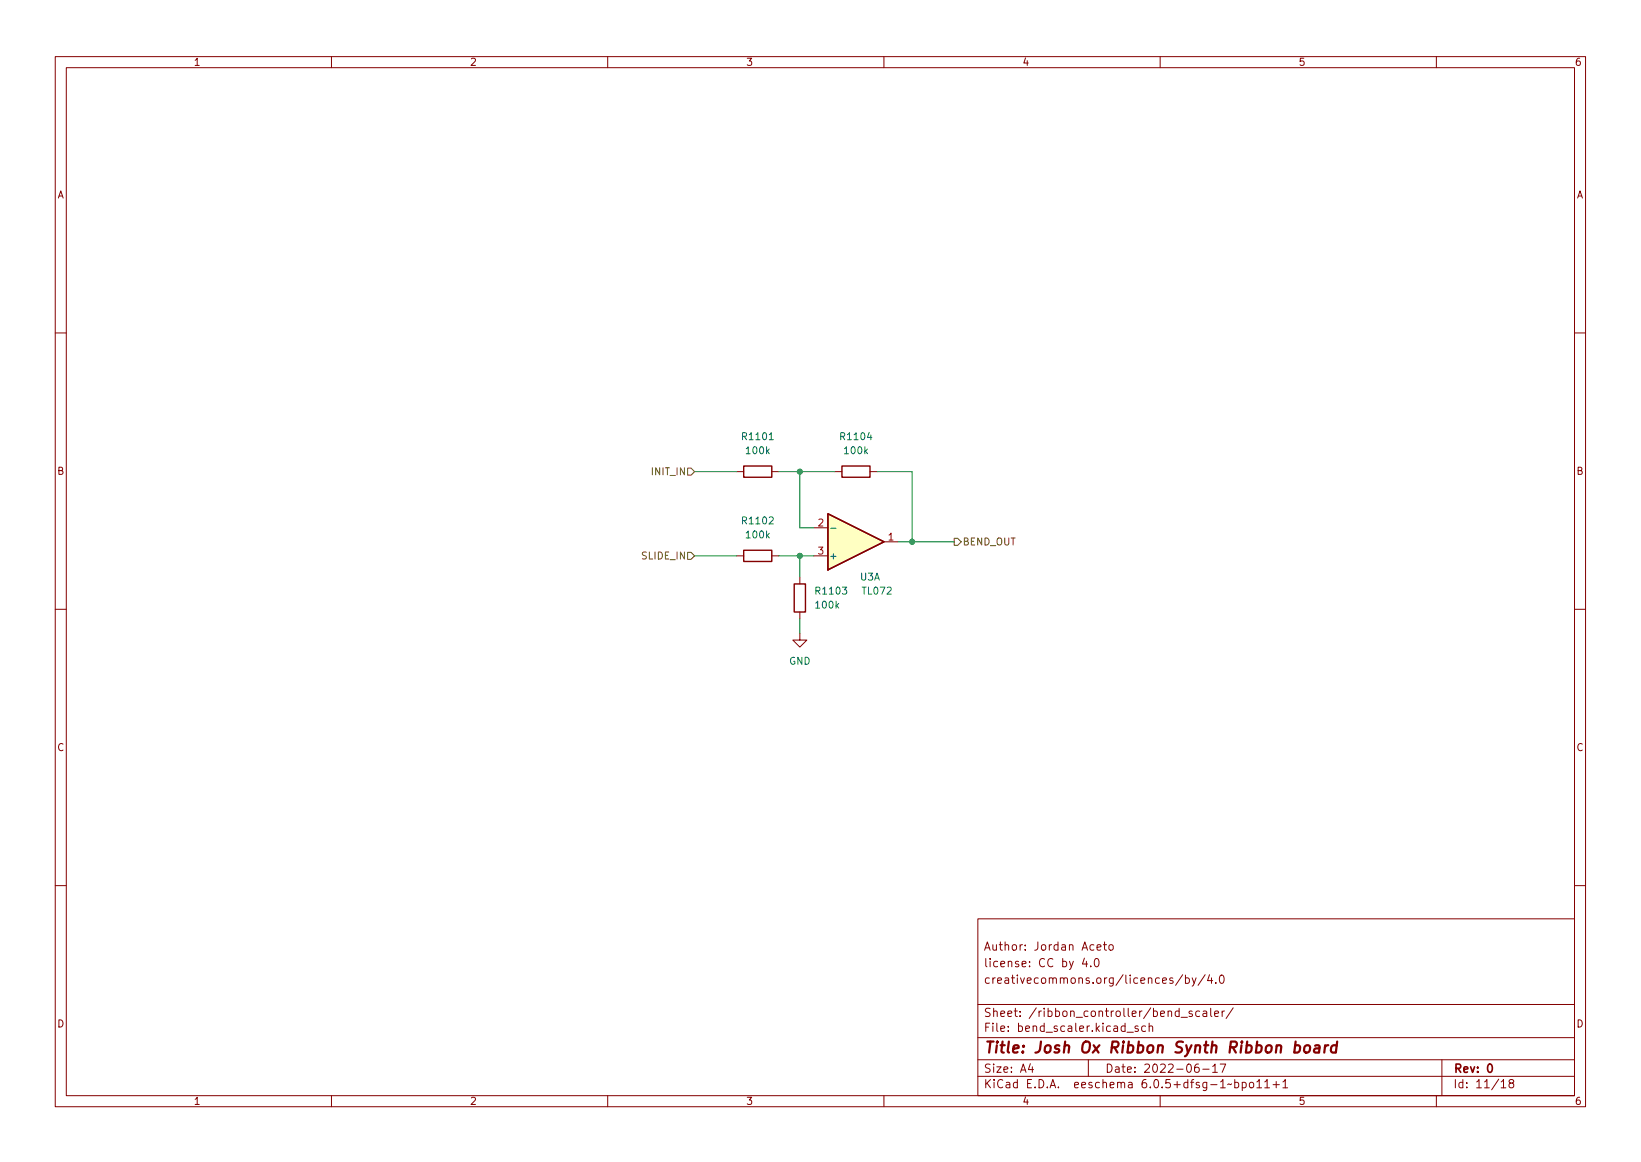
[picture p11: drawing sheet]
<svg xmlns="http://www.w3.org/2000/svg" width="297mm" height="210mm" viewBox="0 0 297 210" stroke-linecap="round" stroke-linejoin="round" font-family="sans-serif">
<g fill="none" stroke="#840000" stroke-width=".18">
<path d="M10 10.2h277v190.1h-277zM12 12.2h273v186.1h-273zM60 10.2v2M110 10.2v2M160 10.2v2M210 10.2v2M260 10.2v2M10 60.2h2M285 60.2h2M133.3 85.3h1.3M139.7 85.3h1.3M147.3 95.5h2.6"/>
<path d="M151.1 85.3h1.3M157.5 85.3h1.2M160 98h2.6M10 110.2h2M133.3 100.6h1.3M139.7 100.6h1.3M144.8 114.5v1.3h1.2l-1.2 1.3-1.3-1.3h1.3M144.8 104.4v1.3M144.8 110.7v1.3M147.3 100.6h2.6M285 110.2h2M10 160.2h2"/>
<path d="M177 166.3h108v32h-108zM196.3 173.4l-.4 1h1M196.6 173.9v1M197.4 174.8v.1M198.2 173.6l.2-.2a.8 .8 0 0 1 .6 .8 .8 .8 0 0 1-.6 .7l-.2-.1-.1-.4zM198.6 171.4l.7-.1-.1-.3-.4-.1-.2 .2v.8h.6M199.7 170.9h.6M199.9 170.4v1.3l.4 .2M200.9 171l.3-.1 .3 .3v.4l-.3 .3h-.3l-.2-.3v-.4zM214.1 176.4l-1.3 1.9M214.6 177l.4-.1 .3 .3v.4l-.2 .3h-.5M214.6 176.4v1.5"/>
<path d="M215.8 176.9l.3 1M216.5 176.9l-.5 1.4-.2 .1M218.1 176.4l-1.2 1.9M218.9 176.4l-.3 1h.9M219.3 176.9v1M220.1 177.8v.1M220.9 176.6l.2-.2a.8 .8 0 0 1 .5 .8 .8 .8 0 0 1-.5 .7l-.2-.1-.2-.4zM285 160.2h2M60 198.3v2M110 198.3v2M160 198.3v2M177 194.8h108"/>
<path d="M177 191.8h108M177 187.8h108M177 181.8h108M186.5 192.5l-.4 1h1M186.9 193v1M197 191.8v3M204 186.8h1.1M206 185.7l-.4-.1-.2 .2 .1 .3 .5 .1v.4h-.6M207.4 185.7l-.5-.1-.3 .3v.4l.2 .3h.6M208 185.8l.2-.2 .4 .1v.9M208 185.1v1.5M210 198.3v2"/>
<path d="M213.8 184.1h1.1M215.8 183l-.4-.1-.2 .2 .1 .3 .5 .1v.4h-.6M216.9 192.5a.59 .59 0 0 0-.7 .7v.5l.2 .3h.4l.2-.1 .1-.5-.2-.2-.4-.1-.3 .3M217.1 183l-.4-.1-.3 .3v.4l.2 .3h.5M217.7 193.5h1.2M217.8 183h.6v.9M218.4 183.3l-.5 .1a.29 .29 0 0 0-.2 .2 .29 .29 0 0 0 .2 .3h.5M219.1 182.4v1.3l.3 .2M219.5 193l.4-.5v1.5M219.5 194h.9M219.9 183.4l.7-.1-.1-.3-.4-.1-.2 .2v.8h.6M220.9 192.5h1l-.7 1.5"/>
<path d="M221.2 182.9v1M221.6 182.9l-.2 .1-.2 .2M223.2 182.4l-1.3 1.9M223.5 195.9l.4-.1 .3 .3v.4l-.1 .3h-.6M223.5 195.3v1.5M224.9 195.9l.4-.1 .3 .3v.4l-.2 .3h-.5M224.9 195.8v1.5M226.3 195.9l.3-.1 .3 .3v.4l-.3 .3h-.3l-.2-.3v-.4zM227.5 195.8l.4-.5v1.5M227.5 196.8h.9M228.9 195.8l.5-.5v1.5M228.9 196.8h.9"/>
<path d="M230.4 196.3h1.2M231 195.7v1.1M232.2 195.8l.4-.5v1.5M232.2 196.8h.9M260 198.3v2M261 191.8v6.5M271.7 195.8l.5-.5v1.5M271.7 196.8h.9M273.4 196l-.3-.3 .1-.2 .2-.2 .5 .1 .1 .2-.1 .2-.6 .2-.2 .3 .1 .4 .2 .1h.5l.1-.3-.1-.4-.2-.1"/>
</g>
<path d="M269.4 192.7l.2-.2a.8 .8 0 0 1 .5 .8 .8 .8 0 0 1-.5 .7l-.2-.1-.1-.4z" fill="none" stroke="#840000" stroke-width=".3"/>
<path d="M236.2 189.3a.52 .52 0 0 1 .6-.2 .52 .52 0 0 1 .4 .4l-.1 .6a.55 .55 0 0 1-.5 .4 .55 .55 0 0 1-.6-.4zM238 189.2l.3-.1 .5 .1v1.3M238.9 189.6l-.7 .1a.4 .4 0 0 0-.4 .3 .4 .4 0 0 0 .3 .5l.7-.1M239.9 189.1l-.2 1.4M240.4 189.1l-.4 .1-.2 .3M242 189.2a.66 .66 0 0 0-1 .3l-.1 .6 .1 .3 .2 .1 .6-.1M242 188.5l-.2 2" fill="none" stroke="#840000" stroke-width=".4"/>
<path d="M134.6 99.6h5.1v2h-5.1zM134.6 84.3h5.1v2.1h-5.1zM149.9 93l10.1 5-10.1 5.1zM152.4 84.3h5.1v2.1h-5.1zM143.8 105.7h2v5h-2z" fill="none" stroke="#840000" stroke-width=".25"/>
<path d="M149.9 93l10.1 5-10.1 5.1z" fill="#ffffc2" stroke="#ffffc2" stroke-width=".18"/>
<path d="M150.4 95.6h.9" fill="none" stroke="#006464" stroke-width=".18"/>
<path d="M124.5 99.9h.6l.6 .7-.6 .6h-.6zM124.5 84.7h.6l.6 .6-.6 .7h-.6zM172.7 97.4h.7l.6 .6-.6 .7h-.7z" fill="none" stroke="#725600" stroke-width=".18"/>
<path d="M125.7 85.3h7.6M141 85.3h10.1M144.8 85.3v10.2h2.5M158.7 85.3h6.4v12.7M162.6 98h10.1M125.7 100.6h7.6M141 100.6h6.3M144.8 100.6v3.8M144.8 112v2.5" fill="none" stroke="#009600" stroke-width=".18"/>
<g fill="#009600" stroke="#009600" stroke-width=".18">
<circle cx="144.8" cy="100.6" r=".46"/>
<circle cx="144.8" cy="85.3" r=".46"/>
<circle cx="165.1" cy="98" r=".46"/>
</g>
<text font-size="2.8" fill="#840000" x="178" y="190.6">Title: Josh Ox Ribbon Synth Ribbon board</text>
<g font-size="2.1" fill="#840000">
<text x="178" y="172">Author: Jordan Aceto</text>
<text x="178" y="178">creativecommons.org/licences/by/4.0</text>
<text x="178" y="175">license: CC by 4.0</text>
<text x="178" y="184">Sheet: /ribbon_controller/bend_scaler/</text>
<text x="178" y="186.7">File: bend_scaler.kicad_sch</text>
<text x="178" y="196.9">KiCad E.D.A. eeschema 6.0.5+dfsg-1~bpo11+1</text>
<text x="178" y="194.1">Size: A4</text>
<text x="200" y="194.1">Date: 2022-06-17</text>
<text x="263" y="194.1">Rev: 0</text>
<text x="263" y="196.9">Id: 11/18</text>
</g>
<g font-size="1.8" fill="#840000">
<text x="35" y="11.9">1</text>
<text x="85" y="11.9">2</text>
<text x="135" y="11.9">3</text>
<text x="185" y="11.9">4</text>
<text x="235" y="11.9">5</text>
<text x="285" y="11.9">6</text>
<text x="10.3" y="35.9">A</text>
<text x="285.3" y="35.9">A</text>
<text x="10.3" y="85.9">B</text>
<text x="285.3" y="85.9">B</text>
<text x="10.3" y="135.9">C</text>
<text x="285.3" y="135.9">C</text>
<text x="10.3" y="185.9">D</text>
<text x="285.3" y="185.9">D</text>
<text x="35" y="199.9">1</text>
<text x="85" y="199.9">2</text>
<text x="135" y="199.9">3</text>
<text x="185" y="199.9">4</text>
<text x="235" y="199.9">5</text>
<text x="285" y="199.9">6</text>
</g>
<g font-size="1.8" fill="#006464">
<text x="134.6" y="79.6">R1101</text>
<text x="135.2" y="82.2">100k</text>
<text x="152.3" y="79.6">R1104</text>
<text x="153" y="82.2">100k</text>
<text x="134.6" y="94.9">R1102</text>
<text x="135.2" y="97.4">100k</text>
<text x="150" y="101.2">+</text>
<text x="147.8" y="107.6">R1103</text>
<text x="155.7" y="105">U3A</text>
<text x="156.2" y="107.6">TL072</text>
<text x="147.8" y="110.1">100k</text>
<text x="142.8" y="120.3">GND</text>
</g>
<g font-size="1.8" fill="#725600">
<text x="118.2" y="86">INIT_IN</text>
<text x="116.3" y="101.2">SLIDE_IN</text>
<text x="174.2" y="98.7">BEND_OUT</text>
</g>
<g font-size="1.8" fill="#a90000">
<text x="148.1" y="95.2">2</text>
<text x="148.1" y="100.3">3</text>
<text x="160.8" y="97.8">1</text>
</g>
</svg>
